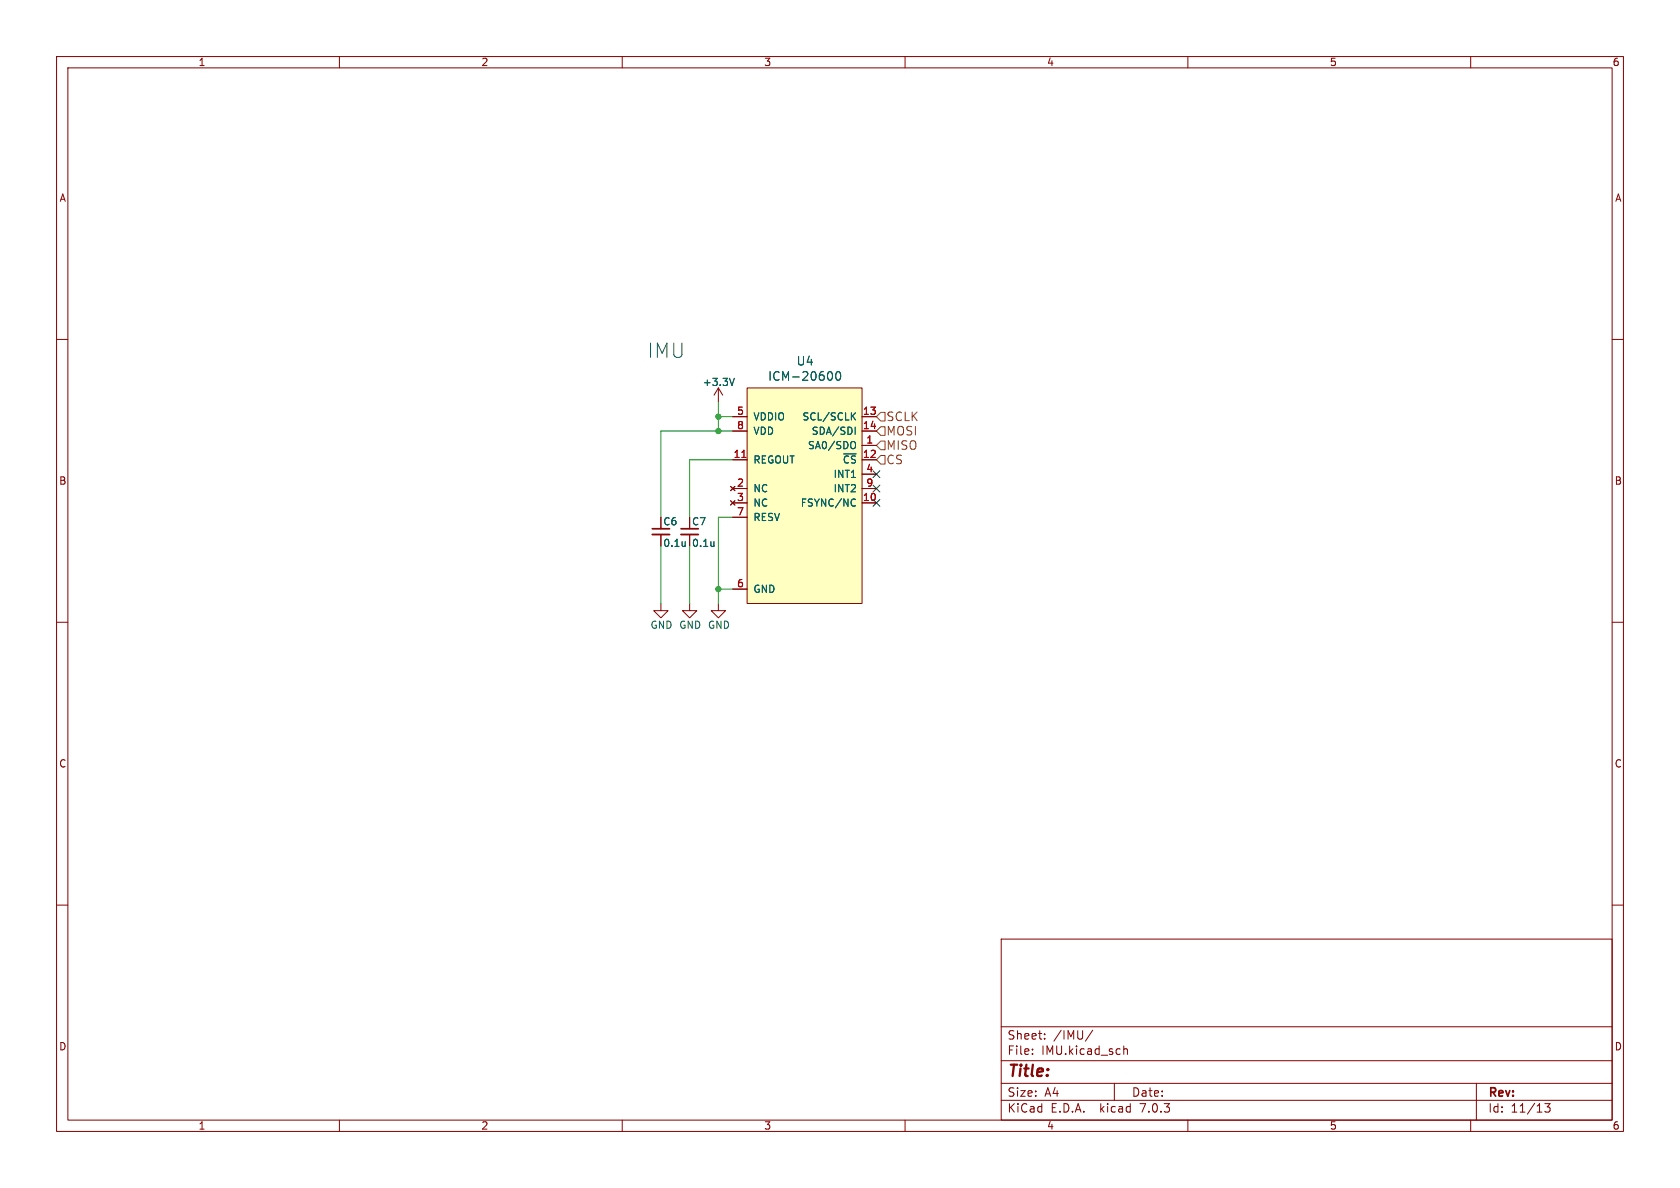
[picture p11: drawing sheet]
<svg xmlns="http://www.w3.org/2000/svg" width="297mm" height="210mm" viewBox="0 0 297 210" stroke-linecap="round" stroke-linejoin="round" font-family="sans-serif">
<g fill="none" stroke="#840000" stroke-width=".18">
<path d="M10 10h277v190h-277zM12 12h273v186h-273zM60 10v2M110 10v2M160 10v2M210 10v2M260 10v2M10 60h2M285 60h2M127 68.6l-.8 1.3M127 68.6v2.5M127 68.6l.8 1.3"/>
<path d="M129.5 73.7h2.6M129.5 76.2h2.6M132.1 68.6h20.3v38.1h-20.3zM152.4 78.7h2.5M152.4 73.7h2.5M152.4 76.2h2.5M116.8 94.5v2M121.9 94.5v2M129.2 86l.7 .7M129.2 88.5l.7 .8M129.5 88.9h2.6M129.5 81.3h2.6"/>
<path d="M129.5 86.4h2.6M129.5 91.4h2.6M129.9 86l-.7 .7M129.9 88.5l-.7 .8M152.4 88.9h2.5M152.4 81.3h2.5M152.4 86.4h2.5M152.4 83.8h2.5M10 110h2M116.8 106.7v1.3h1.3l-1.3 1.2-1.2-1.2h1.2M121.9 106.7v1.3h1.3l-1.3 1.2-1.3-1.2h1.3M127 106.7v1.3h1.3l-1.3 1.2-1.3-1.2h1.3"/>
<path d="M129.5 104.1h2.6M285 110h2M10 160h2M285 160h2M177 166h108v32h-108zM60 198v2M110 198v2M160 198v2M177 194.5h108M177 191.5h108M177 187.5h108M177 181.5h108"/>
<path d="M182.5 186.3v.1M182.5 185.5v.1M184.7 183.6v.1M184.7 182.8v.1M193.2 182.1l-1.3 2M197 191.5v3M198.7 184.9v1.5M198.7 185.5l.2-.1 .3 .1 .1 .9M210 198v2M260 198v2M261 191.5v6.5M273.1 195.1h.9l-.5 .6 .5 .1v.7l-.3 .1h-.4l-.2-.1"/>
</g>
<g fill="none" stroke="#006464" stroke-width=".18">
<path d="M129 66.9l.4 1.2 .4-1.2M146.7 65.7a.83 .83 0 0 1 .6 .6 .83 .83 0 0 1-.4 .8l-.2 .1M148 65.8l.1-.1a.83 .83 0 0 1 .6 .6 .83 .83 0 0 1-.3 .8l-.1 .1a.83 .83 0 0 1-.6-.6 .83 .83 0 0 1 .3-.8zM150.7 78a.43 .43 0 0 1 .5 .5v.4a.43 .43 0 0 1-.5 .4M150.7 73.5l.5 .7M151.2 75.5v1.3M151.2 73l-.7 .7M121.1 95.7v.9M121.1 96.5l-.1 .1M126.2 95.7v.9M126.2 96.5l-.2 .1M150.9 88.2l.3 .1"/>
<path d="M151.2 89.4l-.3 .1"/>
</g>
<path d="M132.1 68.6h20.3v38.1h-20.3z" fill="#ffffc2" stroke="#ffffc2" stroke-width=".18"/>
<path d="M131.2 80.9h.7" fill="none" stroke="#a90000" stroke-width=".18"/>
<path d="M115.3 94.5h3.1M120.4 94.5h3" fill="none" stroke="#840000" stroke-width=".33"/>
<path d="M115.3 93.5h3.1M120.4 93.5h3" fill="none" stroke="#840000" stroke-width=".3"/>
<path d="M155.7 78h.8v1.5h-.8l-.8-.8zM155.7 75.4h.8v1.6h-.8l-.8-.8zM155.7 72.9h.8v1.5h-.8l-.8-.7zM155.7 80.5h.8v1.5h-.8l-.8-.7z" fill="none" stroke="#725600" stroke-width=".18"/>
<path d="M127 71.1v5.1M127 73.7h2.5M129.5 76.2h-12.7v15.2M116.8 96.5v10.2M121.9 96.5v10.2M129.5 81.3h-7.6v10.1M129.5 91.4h-2.5v15.3M127 104.1h2.5" fill="none" stroke="#009600" stroke-width=".18"/>
<path d="M154.3 83.2l1.2 1.2M154.3 88.3l1.2 1.2M154.3 85.8l1.2 1.2M155.5 83.2l-1.2 1.2M155.5 88.3l-1.2 1.2M155.5 85.8l-1.2 1.2" fill="none" stroke="#000084" stroke-width=".18"/>
<g fill="#009600" stroke="#009600" stroke-width=".18">
<circle cx="127" cy="73.7" r=".46"/>
<circle cx="127" cy="76.2" r=".46"/>
<circle cx="127" cy="104.1" r=".46"/>
</g>
<text font-size="3.5" fill="#0000c2" x="114.3" y="63.5">IMU</text>
<text font-size="2.8" fill="#840000" x="178" y="190.8">Title:</text>
<g font-size="2.1" fill="#006464">
<text x="140.7" y="64.8">U4</text>
<text x="135.6" y="67.5">ICM-20600</text>
</g>
<g font-size="2.1" fill="#725600">
<text x="156.6" y="77.2">MOSI</text>
<text x="156.6" y="74.6">SCLK</text>
<text x="156.6" y="79.7">MISO</text>
<text x="156.6" y="82.2">CS</text>
</g>
<g font-size="2.1" fill="#840000">
<text x="178" y="183.9">Sheet:</text>
<text x="186.2" y="183.9">/IMU/</text>
<text x="178" y="186.6">File:</text>
<text x="184" y="186.6">IMU.kicad_sch</text>
<text x="178" y="196.8">KiCad</text>
<text x="178" y="194">Size:</text>
<text x="184.6" y="194">A4</text>
<text x="185.7" y="196.8">E.D.A.</text>
<text x="194.4" y="196.8">kicad</text>
<text x="200" y="194">Date:</text>
<text x="201.5" y="196.8">7.0.3</text>
<text x="263" y="194.2">Rev:</text>
<text x="263" y="196.8">Id:</text>
<text x="267" y="196.8">11/13</text>
</g>
<g font-size="1.8" fill="#840000">
<text x="35" y="11.8">1</text>
<text x="85" y="11.8">2</text>
<text x="135" y="11.8">3</text>
<text x="185" y="11.8">4</text>
<text x="235" y="11.8">5</text>
<text x="285" y="11.8">6</text>
<text x="10.4" y="35.8">A</text>
<text x="285.4" y="35.8">A</text>
<text x="10.3" y="85.8">B</text>
<text x="285.3" y="85.8">B</text>
<text x="117.1" y="93">C6</text>
<text x="122.2" y="93">C7</text>
<text x="10.3" y="135.8">C</text>
<text x="285.3" y="135.8">C</text>
<text x="10.3" y="185.8">D</text>
<text x="285.3" y="185.8">D</text>
<text x="35" y="199.8">1</text>
<text x="85" y="199.8">2</text>
<text x="135" y="199.8">3</text>
<text x="185" y="199.8">4</text>
<text x="235" y="199.8">5</text>
<text x="285" y="199.8">6</text>
</g>
<g font-size="1.8" fill="#006464">
<text x="124.1" y="68.4">+3.3V</text>
<text x="133.1" y="74.5">VDDIO</text>
<text x="133.1" y="77">VDD</text>
<text x="141.6" y="74.5">SCL/SCLK</text>
<text x="143.3" y="77">SDA/SDI</text>
<text x="133.1" y="82.1">REGOUT</text>
<text x="142.6" y="79.6">SA0/SDO</text>
<text x="148.8" y="82.1">~{CS}</text>
<text x="133.1" y="87.2">NC</text>
<text x="133.1" y="89.7">NC</text>
<text x="141.3" y="89.7">FSYNC/NC</text>
<text x="147.1" y="84.6">INT1</text>
<text x="147.1" y="87.2">INT2</text>
<text x="133.1" y="92.3">RESV</text>
<text x="117.1" y="96.8">0.1u</text>
<text x="122.2" y="96.8">0.1u</text>
<text x="133.1" y="105">GND</text>
<text x="114.8" y="111.3">GND GND GND</text>
</g>
<g font-size="1.8" fill="#a90000">
<text x="130.1" y="73.4">5</text>
<text x="130.1" y="75.9">8</text>
<text x="152.4" y="73.4">13</text>
<text x="152.4" y="75.9">14</text>
<text x="129.5" y="81">11</text>
<text x="152.4" y="81">12</text>
<text x="153" y="78.5">1</text>
<text x="153" y="83.6">4</text>
<text x="130.1" y="86.1">2</text>
<text x="130.1" y="88.6">3</text>
<text x="152.4" y="88.6">10</text>
<text x="153" y="86.1">9</text>
<text x="130.1" y="91.2">7</text>
<text x="130.1" y="103.9">6</text>
</g>
</svg>
